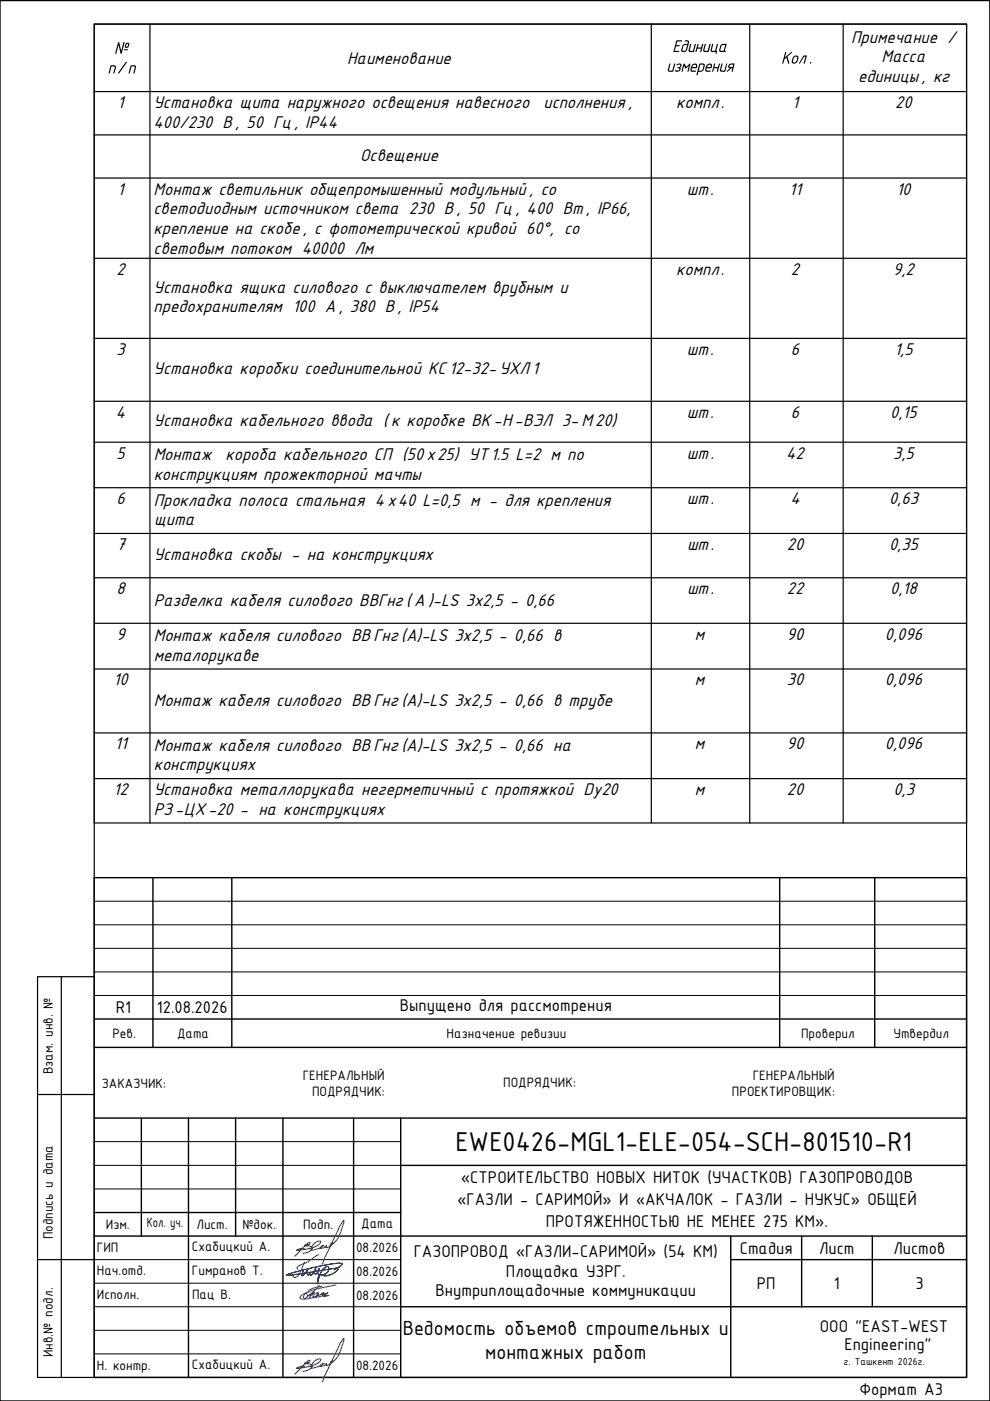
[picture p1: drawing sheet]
<svg xmlns="http://www.w3.org/2000/svg" width="210mm" height="297mm" viewBox="0 0 210 297" stroke-linecap="round" stroke-linejoin="round" font-family="sans-serif">
<!-- layer: 0 -->
<g fill="#000">
<path d="M149.4 9.3h.3l-.3 1.3v.2h.6l.4-1.4 .3-.1-.5 1.7h-.7a.34 .34 0 0 1-.4-.4zM151.4 13.5h.2l-.1 .7h.7l.2-.7h.3l-.6 1.7-.1-.1 .1-.6h-.7l-.1 .6-.2 .1-.1-.1zM151 9.3h.2l-.3 1.3 .1 .2h.6l.4-1.4 .2-.1-.4 1.5h.3l-.2 .6h-.2l.1-.4h-.9l-.2-.2zM153 13.5h.2l-.3 1.2 .1 .3h.6l.4-1.5h.2l-.5 1.7h-.7l-.4-.3z"/>
<path d="M150.2 13.8l-.3 .4h.8v-.1a.33 .33 0 0 0-.2-.4 .33 .33 0 0 0-.3 .1zM149.9 13.7l.8-.2 .3 .2v.4l-.2 .4h-.9v.5h.8l-.2 .2h-.6a.38 .38 0 0 1-.4-.5z"/>
<path d="M153.1 9.6l-.4 1 .1 .2 .6-.1 .4-1.1zM152.9 9.5l.3-.2h.9l-.4 1.4a.2 .2 0 0 1 .1 .3 .2 .2 0 0 1-.3-.1l-.8 .1-.2-.1z"/>
<path d="M154.5 13.8l.5-.4 .7 .1-.3 1.6-.3 .1 .2-.7h-.3l-.7 .7h-.2l.6-.7a.4 .4 0 0 1-.3-.3 .4 .4 0 0 1 .1-.4zM154.8 13.8l-.2 .3 .7 .1 .2-.5z"/>
</g>
<g fill="none" stroke="#000" stroke-width=".25">
<path d="M20 5.1h184.9v286.9h-184.9zM20 19.4h184.9M20 5.1h184.9v169.4h-184.9zM31.8 5.1v169.4M138.1 5.1v169.4M159 5.1v169.4M178.8 5.1v169.4M20 28.6h184.9M20 37.7h184.9M20 54.8h184.9M20 71.7h184.9M20 85.1h184.9"/>
<path d="M20 93.8h184.9M20 103.4h184.9M20 113.1h184.9M20 122.5h184.9M20 132.2h184.9M20 141.8h184.9M20 155.4h184.9M20 165.1h184.9M13 207.1v84.9M20 207.1h-12v84.9h12M8 232.1h12M8 267.1h12"/>
</g>
<g fill="none" stroke="#000" stroke-width=".3">
<path d="M0 .1h209.9v296.9h-209.9zM209.9 .1v296.9M32.4 186.1v36M49.1 186.1v36M165.3 186.1v36M185.5 186.1v36M20 216.1h184.9M20 237.1h184.9v54.9h-184.9zM20 222.1v15M30 237.1v25M40 237.1v54.9M50 237.1v25"/>
<path d="M60 237.1v54.9M75 237.1v54.9M85 237.1v54.9M204.9 222.1h-184.9v-36h184.9v51M20 257.1h65M85 247.1h119.9M20 262.1h184.9M85 277.1h119.9M154.9 267.1h50M154.9 262.1v29.9M170 262.1v15M185 262.1v15"/>
</g>
<g fill="none" stroke="#000" stroke-width=".21">
<path d="M20 196.1h184.9M20 191.1h184.9M20 211.1h184.9M20 206.1h184.9M20 201.1h184.9M20 252.1h65M20 242h65M20 247.1h65M20 267.1h65M20 272.1h65M20 277.1h65M20 282.1h65"/>
<path d="M20 287h65"/>
</g>
<path d="M66.5 274.5l1-.4a.96 .96 0 0 1-1 .9l-.2-.1zM67.7 272.5l-3 2.9a.4 .4 0 0 1-.4-.3 .4 .4 0 0 1 .1-.5l.2-.2a.26 .26 0 0 1 .3-.2 .26 .26 0 0 1 .2 .3l.3 .2 1.3-.7-.8 .7-.3 .5M68.2 272.7l-.8 .2a2.35 2.35 0 0 0-2 1l.1 .2M71.2 272.4l-3.6 .8a8.4 8.4 0 0 0-3.9 1.7l-.1 .4a9.6 9.6 0 0 0 4.3-.4l1.8-.3-.7 .2-.6-.2 1.1-.6-.3 .3-1.1 .2 .5-.4-.5 .4-1 .3 .4-.5" fill="none" stroke="#3f00ff" stroke-width=".25"/>
<!-- layer: LAYER_1 -->
<path d="M64.3 265.8l.9-.3 .6-.3a.47 .47 0 0 0 .4-.6 .47 .47 0 0 0-.5-.4l-1.1-.1 .1-.1a.82 .82 0 0 0 1-.4 .24 .24 0 0 0-.2-.2 .24 .24 0 0 0-.2 .2l-2.8 2.7M68.4 264.2l.1 .1-.4 .3-2 .5-.1-.3a1.8 1.8 0 0 1 2-1.6l-.3 .6a9.4 9.4 0 0 1-4.8 1.3l.5-.3 .7-.1h.4M68.7 264.1a.78 .78 0 0 0-.9 .6l.9-.1 .5-.5a.27 .27 0 0 0 .1 .4 .27 .27 0 0 0 .3-.1l1-.8-.5 .2-.1 .1 .8-.4a3.8 3.8 0 0 0 1.4-2.1l.7-2.6-.9 1.3-3.7 7.9M64.3 290.8l1.2-.4 .7-.6a.34 .34 0 0 0 0-.4 .34 .34 0 0 0-.3-.1l-1.2-.2-.1-.1h.1a.88 .88 0 0 0 1-.4 .23 .23 0 0 0-.2-.2 .23 .23 0 0 0-.2 .2l-2.8 2.8M68.4 289.2l.1 .1-.3 .2-1.9 .6a.32 .32 0 0 1-.3-.2 .32 .32 0 0 1 0-.4 1.63 1.63 0 0 1 2-1.3l-.3 .6a8.9 8.9 0 0 1-4.8 1.3 2.15 2.15 0 0 1 1.6-.4M68.7 289.1a.7 .7 0 0 0-.8 .6l.8-.2 .5-.4v.4h.2l1.2-.9-.5 .2-.1 .1 .7-.3a3.6 3.6 0 0 0 1.5-2.2l.7-2.6-.4 .4-.5 .9-3.7 7.9" fill="none" stroke="#003fff" stroke-width=".25"/>
<path d="M60.8 270.2l-.1 .2h.2l1.1-.1 9.2-1.4a.32 .32 0 0 1 .5 .1 .32 .32 0 0 1-.3 .4l-1.6 1-.5 .1-.9-.1a.49 .49 0 0 0-.6-.2 .49 .49 0 0 0-.3 .6l-.2 1.4 .3-1.5 .6-1.2 .5-.7 .6-.3a.49 .49 0 0 1 .5 .4 .49 .49 0 0 1-.2 .5l-.6 .7-1.3 .1a.39 .39 0 0 1-.3-.2 .39 .39 0 0 1 0-.4l.2-.6v.4l-.5 .6a.37 .37 0 0 1-.5-.1 .37 .37 0 0 1 .1-.5l.3-.4-.9 1.3a.23 .23 0 0 1-.3 .1 .23 .23 0 0 1-.1-.4v-.1l-.1 .2a.28 .28 0 0 1-.4 .1 .28 .28 0 0 1-.1-.4l.1-.4 .2-.4-.7 .9-.7 .6 .4-1.3-.4 1.3 .7-.6 .7-.9-.3 .6 .1 .4a.25 .25 0 0 0 .2 .3 .25 .25 0 0 0 .2-.3l.1-.1v.1a.24 .24 0 0 0 .1 .4 .24 .24 0 0 0 .4-.2l.8-1.2-.4 .7a.34 .34 0 0 0 .3 .4 .34 .34 0 0 0 .4-.3l.3-.8-.3 .8a.88 .88 0 0 0 1.2 .4l.5-.1 .5-.4 .2-.9a.39 .39 0 0 0-.3-.3 .39 .39 0 0 0-.4 .2l-.5 .3-.5 .9-.7 2.3 .3-1.7a.43 .43 0 0 1 .3-.3 .43 .43 0 0 1 .5 .2l.9 .1 .5-.1 .9-.5 .8-.5a.3 .3 0 0 0 .1-.5 .3 .3 0 0 0-.4 0l-7.7 1.2-2.8 .3 .6-.4 1.6-.4 5.3-1.3 3.1-.5h1a.26 .26 0 0 1 .2 .3 .26 .26 0 0 1-.2 .2l-1.4 .9 1.5-1a.34 .34 0 0 0-.1-.4 .34 .34 0 0 0-.4 0l-3.7 .5-4.1 1zM64.6 267.6l-1.3 2.8-.7 .4a.32 .32 0 0 1-.4-.1 .32 .32 0 0 1 .2-.5M67.6 266l-2.7 1.7-1.7 .8a.39 .39 0 0 0-.1 .6" fill="none" stroke="#00f" stroke-width=".21"/>
<text font-size="6.2" x="96.6" y="244.1">EWE0426-MGL1-ELE-054-SCH-801510-R1</text>
<g font-size="4.7">
<text x="85.4" y="283.1">Ведомость объемов строительных и</text>
<text x="102.9" y="288.1">монтажных работ</text>
</g>
<g font-size="4">
<text x="24.1" y="11.4">№</text>
<text x="142.5" y="11">Единица</text>
<text x="180.5" y="9.1">Примечание /</text>
<text x="22.7" y="15.6">п/п</text>
<text x="73.6" y="13.5">Наименование</text>
<text x="141.2" y="15.2">измерения</text>
<text x="165.6" y="13.5">Кол .</text>
<text x="181.9" y="17.4">единицы , кг</text>
<text x="186.9" y="13.2">Масса</text>
<text x="24.9" y="22.9">1</text>
<text x="32.6" y="22.9">Установка щита наружного освещения навесного</text>
<text x="115.2" y="22.9">исполнения ,</text>
<text x="143.4" y="22.9">компл.</text>
<text x="167.9" y="22.9">1</text>
<text x="189.8" y="22.9">20</text>
<text x="32.6" y="27.1">400/230 В, 50 Гц , IP44</text>
<text x="76.4" y="34.2">Освещение</text>
<text x="24.9" y="41.3">1</text>
<text x="32.6" y="41.3">Монтаж светильник общепромышенный модульный , со</text>
<text x="145.6" y="41.3">шт.</text>
<text x="167.3" y="41.3">11</text>
<text x="190" y="41.3">10</text>
<text x="32.6" y="45.4">светодиодным источником света 230 В, 50 Гц , 400 Вт, IP66,</text>
<text x="32.6" y="49.6">крепление на скобе , с фотометрической кривой 60°, со</text>
<text x="32.6" y="53.7">световым потоком 40000 Лм</text>
<text x="24.7" y="58.2">2</text>
<text x="143.4" y="58.2">компл.</text>
<text x="167.7" y="58.2">2</text>
<text x="189.4" y="58.2">9,2</text>
<text x="32.6" y="62">Установка ящика силового с выключателем врубным и</text>
<text x="32.6" y="66.2">предохранителям 100 А , 380 В, IP54</text>
<text x="24.7" y="75.3">3</text>
<text x="145.6" y="75.3">шт.</text>
<text x="167.7" y="75.3">6</text>
<text x="189.6" y="75.3">1,5</text>
<text x="32.6" y="79.3">Установка коробки соединительной КС 12-32- УХЛ1</text>
<text x="24.6" y="88.6">4</text>
<text x="145.7" y="88.6">шт.</text>
<text x="167.7" y="88.6">6</text>
<text x="188.7" y="88.6">0,15</text>
<text x="32.6" y="90.4">Установка кабельного ввода ( к коробке ВК -Н-ВЭЛ 3-М 20)</text>
<text x="24.7" y="97.3">5</text>
<text x="32.6" y="97.5">Монтаж</text>
<text x="32.6" y="101.7">конструкциям прожекторной мачты</text>
<text x="47.8" y="97.5">короба кабельного СП (50 х25) УТ1.5 L=2 м по</text>
<text x="145.7" y="97.3">шт.</text>
<text x="166.7" y="97.3">42</text>
<text x="189.4" y="97.3">3,5</text>
<text x="24.7" y="106.9">6</text>
<text x="32.6" y="107.2">Прокладка полоса стальная 4х40 L=0,5 м - для крепления</text>
<text x="145.7" y="106.9">шт.</text>
<text x="167.6" y="106.9">4</text>
<text x="188.5" y="106.9">0,63</text>
<text x="32.7" y="111.4">щита</text>
<text x="24.7" y="116.6">7</text>
<text x="32.6" y="118.6">Установка скобы - на конструкциях</text>
<text x="145.7" y="116.6">шт.</text>
<text x="166.8" y="116.6">20</text>
<text x="188.5" y="116.6">0,35</text>
<text x="24.7" y="126">8</text>
<text x="32.6" y="128.5">Разделка кабеля силового ВВГнг ( А )-LS 3x2,5 - 0,66</text>
<text x="145.7" y="126">шт.</text>
<text x="166.8" y="126">22</text>
<text x="188.8" y="126">0,18</text>
<text x="24.7" y="135.7">9</text>
<text x="32.6" y="135.9">Монтаж кабеля силового BBГнг (A)-LS 3x2,5 - 0,66 в</text>
<text x="147.3" y="135.7">м</text>
<text x="166.8" y="135.7">90</text>
<text x="187.6" y="135.7">0,096</text>
<text x="32.6" y="140.1">металорукаве</text>
<text x="24.1" y="145.3">10</text>
<text x="32.6" y="149.6">Монтаж кабеля силового BBГнг (A)-LS 3x2,5 - 0,66 в трубе</text>
<text x="147.3" y="145.3">м</text>
<text x="166.8" y="145.3">30</text>
<text x="187.6" y="145.3">0,096</text>
<text x="24.3" y="158.9">11</text>
<text x="32.6" y="159.2">Монтаж кабеля силового BBГнг (A)-LS 3x2,5 - 0,66 на</text>
<text x="147.3" y="158.9">м</text>
<text x="166.8" y="158.9">90</text>
<text x="187.6" y="158.9">0,096</text>
<text x="32.6" y="163.3">конструкциях</text>
<text x="24.1" y="168.6">12</text>
<text x="32.6" y="168.6">Установка металлорукава негерметичный с протяжкой Dy20</text>
<text x="32.6" y="172.7">РЗ-ЦХ-20 - на конструкциях</text>
<text x="147.3" y="168.6">м</text>
<text x="166.8" y="168.6">20</text>
<text x="189.4" y="168.6">0,3</text>
</g>
<g font-size="3.9">
<text x="24.6" y="214.8">R1</text>
<text x="33.3" y="214.8">12.08.2026</text>
<text x="84.8" y="214.4">Выпущено для рассмотрения</text>
<text x="97.7" y="250.8">«СТРОИТЕЛЬСТВО НОВЫХ НИТОК (УЧАСТКОВ) ГАЗОПРОВОДОВ</text>
<text x="96.9" y="255.5">«ГАЗЛИ - САРИМОЙ» И «АКЧАЛОК - ГАЗЛИ - НУКУС» ОБЩЕЙ</text>
<text x="115.7" y="260.3">ПРОТЯЖЕННОСТЬЮ НЕ МЕНЕЕ 275 КМ».</text>
<text x="87.7" y="266.5">ГАЗОПРОВОД «ГАЗЛИ-САРИМОЙ» (54 КМ)</text>
<text x="156.8" y="265.8">Стадия</text>
<text x="173.7" y="265.8">Лист</text>
<text x="189.4" y="265.8">Листов</text>
<text x="92.3" y="274.9">Внутриплощадочные коммуникации</text>
<text x="107.3" y="270.7">Площадка УЗРГ.</text>
<text x="160.4" y="273.3">РП</text>
<text x="176.8" y="273.3">1</text>
<text x="194.1" y="273.3">3</text>
<text x="173.8" y="282.3">OOO &quot;EAST-WEST</text>
<text x="179" y="286.3">Engineering&quot;</text>
<text x="182.2" y="295.8">Формат A3</text>
</g>
<g font-size="3.1">
<text x="23.8" y="220">Рев.</text>
<text x="37.5" y="220">Дата</text>
<text x="94.7" y="220">Назначение ревизии</text>
<text x="169.8" y="220">Проверил</text>
<text x="189.4" y="220">Утвердил</text>
<text x="11.2" y="227.8" transform="rotate(-90 11.2 227.8)">Взам. инв. №</text>
<text x="21.6" y="230.6">ЗАКАЗЧИК:</text>
<text x="64.2" y="229">ГЕНЕРАЛЬНЫЙ</text>
<text x="66.2" y="232.4">ПОДРЯДЧИК:</text>
<text x="106.7" y="230.5">ПОДРЯДЧИК:</text>
<text x="155.2" y="232.4">ПРОЕКТИРОВЩИК:</text>
<text x="159.6" y="228.9">ГЕНЕРАЛЬНЫЙ</text>
<text x="11.2" y="262.8" transform="rotate(-90 11.2 262.8)">Подпись и дата</text>
<text x="22.4" y="260.5">Изм.</text>
<text x="31.1" y="260.3">Кол. уч.</text>
<text x="41.7" y="260.5">Лист.</text>
<text x="51.4" y="260.5">№док.</text>
<text x="64.3" y="260.5">Подп.</text>
<text x="76.6" y="260.4">Дата</text>
<text x="20.5" y="265.5">ГИП</text>
<text x="40.7" y="265.3">Схабицкий А.</text>
<text x="75.5" y="265.5">08.2026</text>
<text x="20.5" y="270.4">Нач.отд.</text>
<text x="20.5" y="275.4">Исполн.</text>
<text x="40.7" y="270.3">Гимранов Т.</text>
<text x="40.7" y="275.5">Пац В.</text>
<text x="75.5" y="270.6">08.2026</text>
<text x="75.5" y="275.6">08.2026</text>
<text x="11.2" y="287.8" transform="rotate(-90 11.2 287.8)">Инв.№ подл.</text>
<text x="20.5" y="290.5">Н. контр.</text>
<text x="40.7" y="290.3">Схабицкий А.</text>
<text x="75.5" y="290.6">08.2026</text>
</g>
<text font-size="2.3" x="178.8" y="289.3">г. Ташкент 2026г.</text>
</svg>
